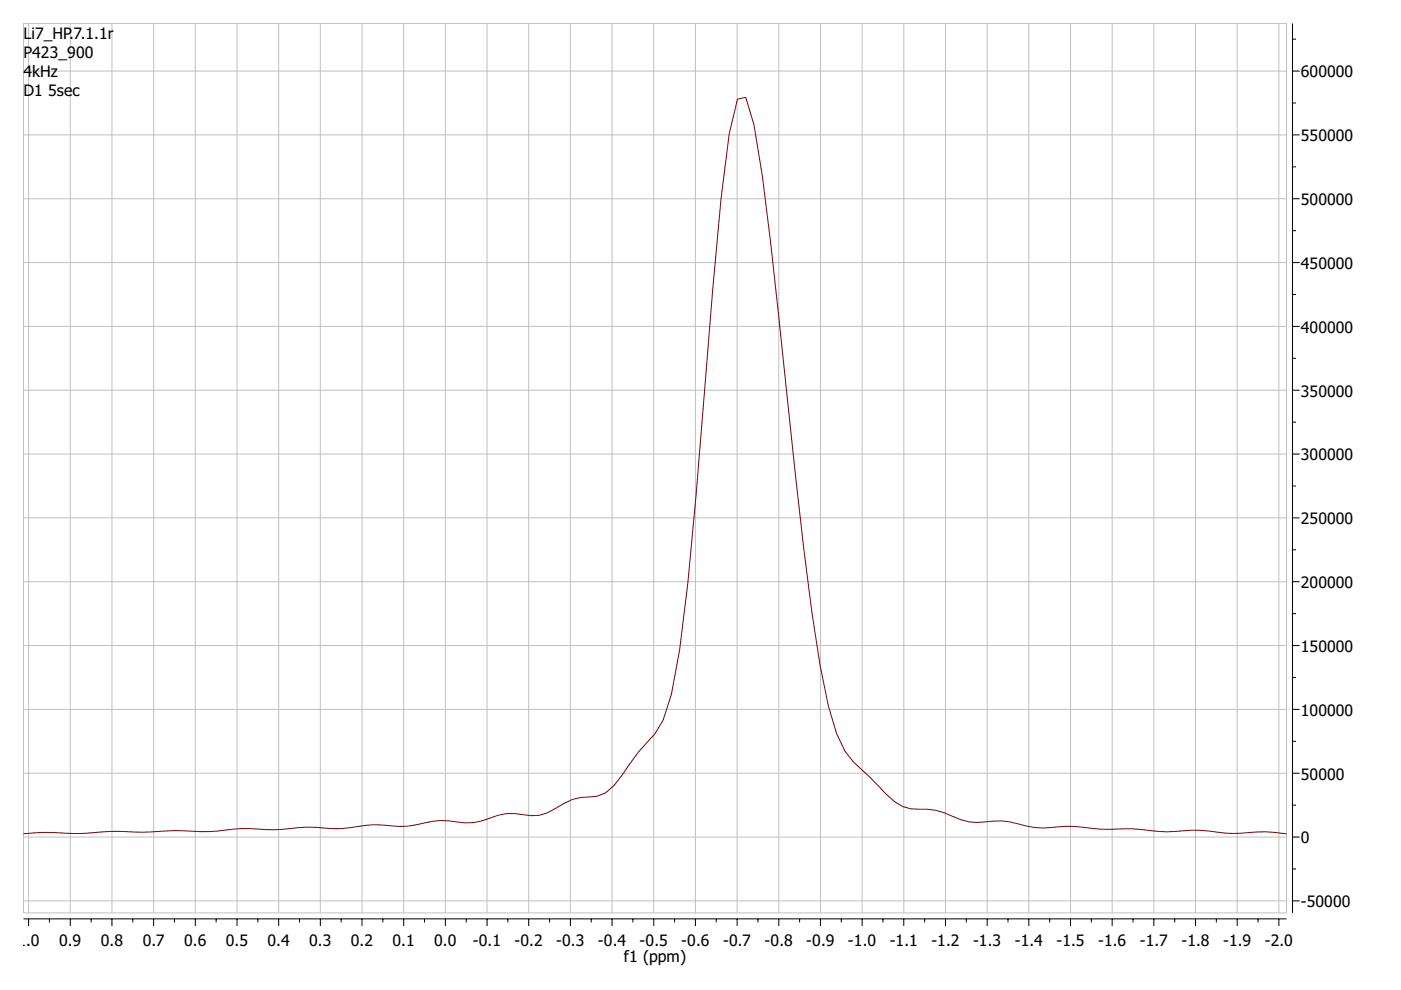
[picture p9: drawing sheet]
<svg xmlns="http://www.w3.org/2000/svg" width="297mm" height="210mm" viewBox="0 0 297 210" stroke-linecap="round" stroke-linejoin="round" font-family="sans-serif">
<g fill="none" stroke="#000" stroke-width=".21">
<path d="M274 5v188.6M274 8.3h.8M274 15.1h1.5M274 35.4h.8M274 21.8h.8M274 28.6h1.5M274 48.9h.8M274 55.7h1.5M274 42.1h1.5M274 76h.8M274 62.4h.8M274 69.2h1.5"/>
<path d="M274 89.5h.8M274 96.3h1.5M274 82.7h1.5M274 116.6h.8M274 103h.8M274 109.8h1.5M274 130.1h.8M274 136.9h1.5M274 123.3h1.5M274 157.2h.8M274 143.6h.8M274 150.4h1.5"/>
<path d="M274 170.7h.8M274 177.5h1.5M274 163.9h1.5M5 194.8h267.8M6.1 194.8v1.5M10.5 194.8v.8M14.9 194.8v1.5M19.3 194.8v.8M23.7 194.8v1.5M28.2 194.8v.8M32.6 194.8v1.5M37 194.8v.8"/>
<path d="M41.4 194.8v1.5M45.8 194.8v.8M50.2 194.8v1.5M54.7 194.8v.8M59.1 194.8v1.5M63.5 194.8v.8M67.9 194.8v1.5M72.3 194.8v.8M76.8 194.8v1.5M81.2 194.8v.8M85.6 194.8v1.5M90 194.8v.8"/>
<path d="M94.4 194.8v1.5M98.8 194.8v.8M103.3 194.8v1.5M107.7 194.8v.8M112.1 194.8v1.5M116.5 194.8v.8M120.9 194.8v1.5M125.4 194.8v.8M129.8 194.8v1.5M134.2 194.8v.8M138.6 194.8v1.5M143 194.8v.8"/>
<path d="M147.4 194.8v1.5M151.9 194.8v.8M156.3 194.8v1.5M160.7 194.8v.8M165.1 194.8v1.5M169.5 194.8v.8M174 194.8v1.5M178.4 194.8v.8M182.8 194.8v1.5M187.2 194.8v.8M191.6 194.8v1.5M196 194.8v.8"/>
<path d="M200.5 194.8v1.5M204.9 194.8v.8M209.3 194.8v1.5M213.7 194.8v.8M218.1 194.8v1.5M222.5 194.8v.8M227 194.8v1.5M231.4 194.8v.8M235.8 194.8v1.5M240.2 194.8v.8M244.6 194.8v1.5M249.1 194.8v.8"/>
<path d="M253.5 194.8v1.5M257.9 194.8v.8M262.3 194.8v1.5M266.7 194.8v.8M271.1 194.8v1.5M274 184.2h.8M274 191h1.5"/>
</g>
<g fill="none" stroke="#c0c0c0" stroke-width=".21">
<path d="M5 15.1h267.8M5 5h267.8v188.6h-267.8zM6.1 5v188.6M14.9 5v188.6M23.7 5v188.6M32.6 5v188.6M41.4 5v188.6M50.2 5v188.6M59.1 5v188.6M67.9 5v188.6M76.8 5v188.6M85.6 5v188.6"/>
<path d="M94.4 5v188.6M103.3 5v188.6M112.1 5v188.6M120.9 5v188.6M129.8 5v188.6M138.6 5v188.6M147.4 5v188.6M156.3 5v188.6M165.1 5v188.6M174 5v188.6M182.8 5v188.6M191.6 5v188.6"/>
<path d="M200.5 5v188.6M209.3 5v188.6M218.1 5v188.6M227 5v188.6M235.8 5v188.6M244.6 5v188.6M253.5 5v188.6M262.3 5v188.6M271.1 5v188.6M5 28.6h267.8M5 55.7h267.8M5 42.1h267.8"/>
<path d="M5 69.2h267.8M5 96.3h267.8M5 82.7h267.8M5 109.8h267.8M5 136.9h267.8M5 123.3h267.8M5 150.4h267.8M5 177.5h267.8M5 163.9h267.8M5 191h267.8"/>
</g>
<path d="M5 176.8l.7-.1a63.8 63.8 0 0 1 10.6 0l7-.4 7 .1 7-.3 3.5 .1a35.7 35.7 0 0 0 8.7-.4 37.3 37.3 0 0 1 7 .1l3.5-.1a35.6 35.6 0 0 1 10.5-.1 36.1 36.1 0 0 0 7.1-.7 34.4 34.4 0 0 1 7 .2 27.7 27.7 0 0 0 7-1 21.9 21.9 0 0 1 7 .3 16.4 16.4 0 0 0 7-1.6l1.7-.4h1.8l1.7 .2a8.3 8.3 0 0 0 7-1.3 11.1 11.1 0 0 1 7-2.4l1.8-.2 1.7-.7 1.8-1.4 1.7-2.3a47.3 47.3 0 0 1 7-8.8l1.8-2.9 1.8-5.5 1.7-9.5 1.8-14.3 1.7-18.7 3.5-43.3 1.8-19.1 1.7-14 1.8-7.3 1.7-.4 1.8 5.9 1.7 10.7a2782.1 2782.1 0 0 1 7 63.3l3.5 29.2 1.8 11.4 1.7 8.6 1.8 5.8 1.7 3.7 1.8 2.3 3.5 3.2 3.5 3.7a8.3 8.3 0 0 0 7 3.2 12.9 12.9 0 0 1 7 1.5 11.1 11.1 0 0 0 7 1.2 14.7 14.7 0 0 1 7 .4 17.8 17.8 0 0 0 8.8 .6 27.9 27.9 0 0 1 7 .4l1.7 .1h3.5a39.3 39.3 0 0 1 8.8 .5h3.5a33.9 33.9 0 0 1 10.5 .3l3.5 .1a31.3 31.3 0 0 1 9.6 .1" fill="none" stroke="#800000" stroke-width=".21"/>
<g font-size="4">
<text x="5" y="8.3">L</text>
<text x="6.7" y="8.3">i7_HP.</text>
<text x="15.6" y="8.3">7.1.1r</text>
<text x="5" y="12.4">P</text>
<text x="5" y="16.4">4</text>
<text x="6.8" y="12.4">423_9</text>
<text x="6.8" y="16.4">kHz</text>
<text x="16.1" y="12.4">00</text>
<text x="275.8" y="16.4">600000</text>
<text x="5" y="20.5">D</text>
<text x="7.3" y="20.5">1</text>
<text x="10.2" y="20.5">5se</text>
<text x="15.4" y="20.5">c</text>
<text x="275.8" y="29.9">550000</text>
<text x="275.8" y="43.5">500000</text>
<text x="275.8" y="57">450000</text>
<text x="275.8" y="70.6">400000</text>
<text x="275.8" y="84.1">350000</text>
<text x="275.8" y="97.6">300000</text>
<text x="275.8" y="111.2">250000</text>
<text x="275.8" y="124.7">200000</text>
<text x="275.8" y="138.2">150000</text>
<text x="275.8" y="151.8">100000</text>
<text x="275.8" y="165.3">50000</text>
<text x="275.8" y="178.8">0</text>
<text x="275.8" y="192.4">-50000</text>
<text x="3.7" y="200.6">1.0</text>
<text x="12.5" y="200.6">0.9</text>
<text x="21.4" y="200.6">0.8</text>
<text x="30.3" y="200.6">0.7</text>
<text x="39" y="200.6">0.6</text>
<text x="47.9" y="200.6">0.5</text>
<text x="56.7" y="200.6">0.4</text>
<text x="65.6" y="200.6">0.3</text>
<text x="74.4" y="200.6">0.2</text>
<text x="83.2" y="200.6">0.1</text>
<text x="92.1" y="200.6">0.0</text>
<text x="100.3" y="200.6">-0.1</text>
<text x="109.1" y="200.6">-0.2</text>
<text x="117.9" y="200.6">-0.3</text>
<text x="126.8" y="200.6">-0.4</text>
<text x="132.3" y="204">f1 (ppm)</text>
<text x="135.6" y="200.6">-0.5</text>
<text x="144.4" y="200.6">-0.6</text>
<text x="153.3" y="200.6">-0.7</text>
<text x="162.1" y="200.6">-0.8</text>
<text x="171" y="200.6">-0.9</text>
<text x="179.8" y="200.6">-1.0</text>
<text x="188.6" y="200.6">-1.1</text>
<text x="197.5" y="200.6">-1.2</text>
<text x="206.3" y="200.6">-1.3</text>
<text x="215.1" y="200.6">-1.4</text>
<text x="224" y="200.6">-1.5</text>
<text x="232.8" y="200.6">-1.6</text>
<text x="241.7" y="200.6">-1.7</text>
<text x="250.5" y="200.6">-1.8</text>
<text x="259.3" y="200.6">-1.9</text>
<text x="268.2" y="200.6">-2.0</text>
</g>
</svg>
